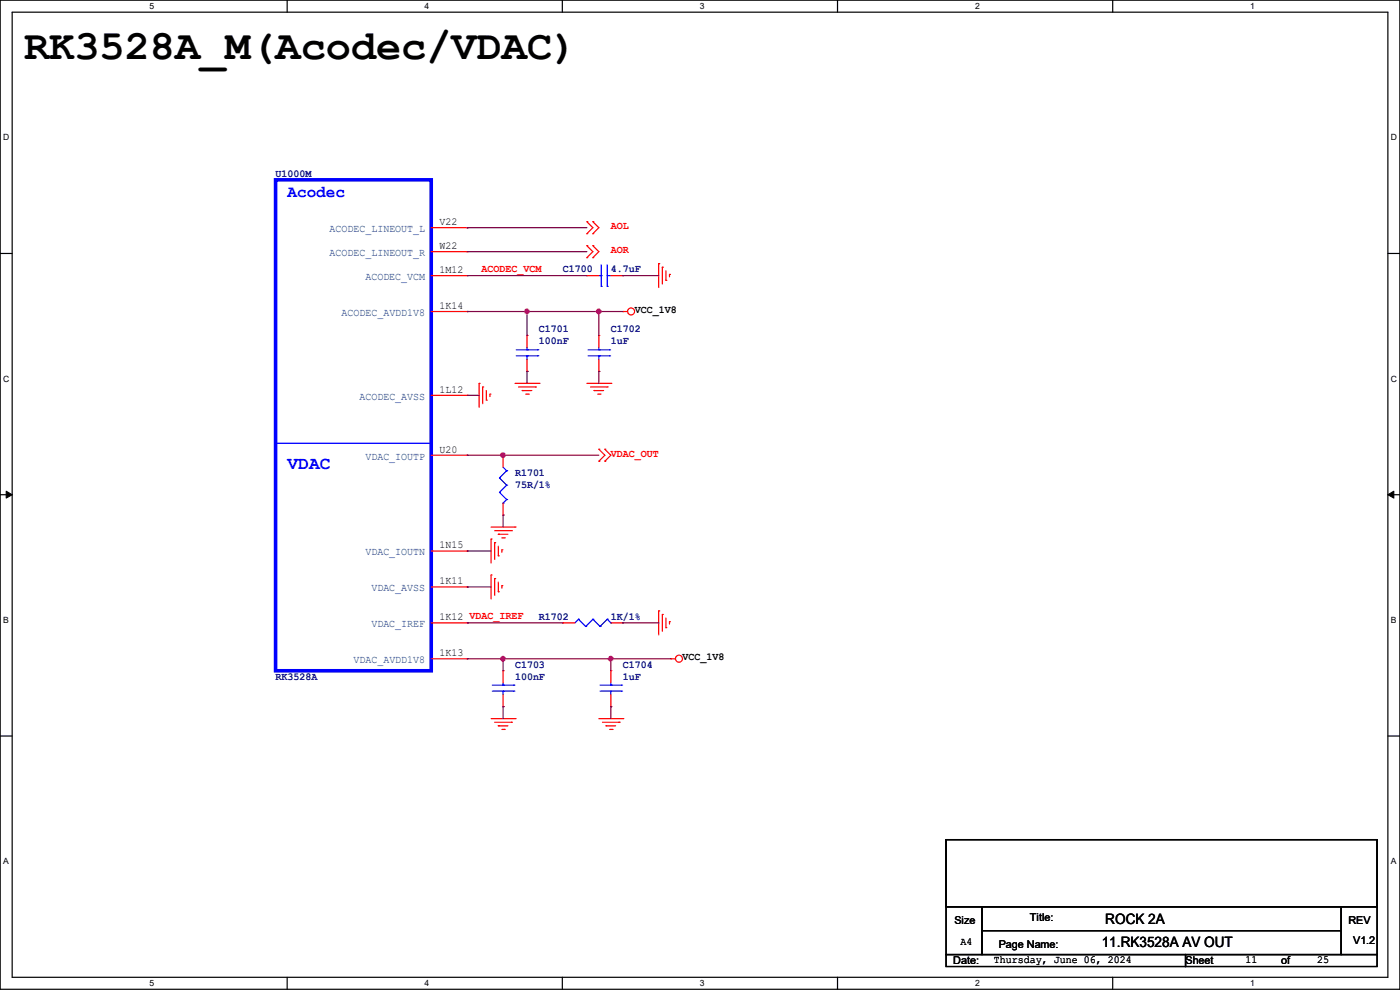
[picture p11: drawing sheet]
<svg xmlns="http://www.w3.org/2000/svg" width="297mm" height="210mm" viewBox="0 0 297 210" stroke-linecap="round" stroke-linejoin="round" font-family="sans-serif">
<g fill="none" stroke="#000" stroke-width=".25">
<path d="M0 0h297v209.8h-297zM2.6 2.6h291.8v204.7h-291.8zM60.9 0v2.6M119.3 0v2.6M177.7 0v2.6M236.1 0v2.6M0 53.8h2.6M294.4 53.8h2.6M0 104.9h2.6M294.4 104.9h2.6M0 156.1h2.6M294.4 156.1h2.6"/>
<path d="M200.7 178.1h91.4v14.2h-91.4zM200.7 192.3h7.6v10.2h-7.6zM208.3 192.3h76.2v5.1h-76.2zM208.3 197.4h76.2v5.1h-76.2zM284.5 192.3h7.6v10.2h-7.6zM60.9 207.3v2.5M119.3 207.3v2.5M177.7 207.3v2.5M200.7 202.5h50.8v2.5h-50.8zM236.1 207.3v2.5M251.5 202.5h40.6v2.5h-40.6z"/>
</g>
<path d="M1.3 104.2l1.3 .7-1.3 .8zM294.4 104.9l1.3-.7v1.5z" fill="#000"/>
<path d="M1.3 104.2l1.3 .7-1.3 .8zM294.4 104.9l1.3-.7v1.5z" fill="none" stroke="#000" stroke-width=".21"/>
<g fill="none" stroke="#f00" stroke-width=".25">
<path d="M91.5 58.5h7.6M91.5 48.3h7.6M91.5 53.4h7.6M99.1 58.5h.1M99.1 48.3h.1M99.1 53.4h.1M124.5 49.6h.1M124.5 47h.1M124.5 54.7h.1M124.5 52.1h.1M124.5 58.5h.1M124.5 47l1.3 1.3-1.3 1.3"/>
<path d="M124.5 52.1l1.3 1.3-1.3 1.3M124.5 58.5h2.5M125.8 49.6h.1M125.8 47h.1M125.8 54.7h.1M125.8 52.1h.1M125.8 47l1.2 1.3-1.2 1.3M125.8 52.1l1.2 1.3-1.2 1.3M129.6 58.5h2.5M132.1 58.5h.1M139.7 55.9h.1M139.7 55.9v5.1"/>
<path d="M140.5 56.7h.1M140.5 56.7v3.5M141.3 59.5h.1M141.3 57.4v2.1M142 58.2h.1M142 58.2v.5M91.5 66.1h7.6M99.1 66.1h.1M111.8 71.2h.1M111.8 78.8h.1M111.8 71.2v2.5M111.8 76.2v2.6"/>
<path d="M127 71.2h.1M127 78.8h.1M127 71.2v2.5M127 76.2v2.6M132.1 66.1h.1M132.1 66.1h1M91.5 83.9h7.6M91.5 96.6h7.6M99.1 83.9h.1M99.1 96.6h.1M101.6 81.3h.1M101.6 81.3v5.1"/>
<path d="M102.4 82.1h.1M102.4 82.1v3.5M103.2 84.9h.1M103.2 82.8v2.1M103.9 83.6h.1M103.9 83.6v.5M106.7 96.6h.1M106.7 96.6v2.5M109.3 81.3h5M110 82.1h3.6M110.8 82.8h.1M110.8 82.8h2"/>
<path d="M111.5 83.6h.6M112.1 83.6h.1M113.6 82.1h.1M114.3 81.3h.1M124.5 81.3h5.1M125.3 82.1h3.5M126 82.8h.1M126 82.8h2.1M126.8 83.6h.5M127 97.8h.1M127 95.3h.1M127 95.3l1.3 1.3-1.3 1.2"/>
<path d="M127.3 83.6h.1M128.3 97.8h.1M128.3 95.3h.1M128.3 95.3l1.3 1.3-1.3 1.2M128.8 82.1h.1M129.6 81.3h.1M91.5 116.9h7.6M99.1 116.9h.1M104.2 114.3h.1M104.2 111.8h5.1M104.2 114.3v5.1M104.9 115.1h.1"/>
<path d="M104.9 112.6h3.6M104.9 115.1v3.6M105.7 113.3h.1M105.7 117.9h.1M105.7 113.3h2M105.7 115.9v2M106.5 116.6h.1M106.5 114.1h.5M106.5 116.6v.5M106.7 109.3h.1M106.7 106.7v2.6M107 114.1h.1"/>
<path d="M108.5 112.6h.1M109.3 111.8h.1M91.5 139.7h7.6M91.5 132.1h7.6M91.5 124.5h7.6M99.1 132.1h.1M99.1 139.7h.1M99.1 124.5h.1M104.2 122h.1M104.2 122v5M104.9 122.7h.1M104.9 122.7v3.6"/>
<path d="M105.7 125.5h.1M105.7 123.5v2M106.5 124.2h.1M106.5 124.2v.6M119.4 132.1h.1M119.4 132.1h2.6M129.6 132.1h2.5M132.1 132.1h.1M139.7 129.6h.1M139.7 129.6v5.1M140.5 130.3h.1M140.5 130.3v3.6"/>
<path d="M141.3 133.1h.1M141.3 131.1v2M142 131.9h.1M142 131.9v.5M142.3 139.7h.1M142.3 139.7h1M104.2 152.4h5.1M104.9 153.2h3.6M105.7 154h.1M105.7 154h2M106.5 154.7h.5M106.7 142.3h.1"/>
<path d="M106.7 149.9h.1M106.7 142.3v2.5M106.7 147.4v2.5M107 154.7h.1M108.5 153.2h.1M109.3 152.4h.1M127 152.4h5.1M127.8 153.2h3.6M128.6 154h.1M128.6 154h2M129.3 154.7h.5M129.6 142.3h.1"/>
<path d="M129.6 149.9h.1M129.6 142.3v2.5M129.6 147.4v2.5M129.8 154.7h.1M131.4 153.2h.1M132.1 152.4h.1"/>
<circle cx="133.9" cy="66.1" r=".74"/>
<circle cx="144" cy="139.7" r=".74"/>
</g>
<path d="M58.5 38.1h33v104.2h-33z" fill="none" stroke="#00f" stroke-width=".76"/>
<g fill="none" stroke="#00f" stroke-width=".25">
<path d="M127 58.5h.6M127.6 58.5h.1M127.6 56.2v4.5M128.8 58.5h.1M128.8 58.5h.8M128.8 56.2v4.5M109.5 75.5h4.6M109.5 74.2h4.6M111.8 74.2h.1M111.8 75.5h.1M111.8 73.7v.5M111.8 75.5v.7"/>
<path d="M114.1 75.5h.1M114.1 74.2h.1M124.8 75.5h4.5M124.8 74.2h4.5M127 74.2h.1M127 75.5h.1M127 73.7v.5M127 75.5v.7M127.6 60.7h.1M128.8 60.7h.1M129.3 75.5h.1M129.3 74.2h.1"/>
<path d="M58.5 94h.1M58.5 94h33M106.7 99.1l.8 .8M107.5 99.9h.1M107.5 99.9l-1.5 1.5M106 101.4h.1M106 104.4h.1M106 101.4l1.5 1.5M106 104.4l1.5 1.6M106.7 106.7h.1M107.5 102.9h.1M107.5 106h.1"/>
<path d="M107.5 102.9l-1.5 1.5M107.5 106l-.8 .7M122.7 131.4h.1M122.7 131.4l-.7 .7M122.7 131.4l1.5 1.5M124.2 132.9h.1M125.8 131.4h.1M125.8 131.4l-1.6 1.5M125.8 131.4l1.5 1.5M127.3 132.9h.1M128.8 131.4h.1M128.8 131.4l-1.5 1.5"/>
<path d="M128.8 131.4l.8 .7M129.6 132.1h.1M104.4 146.6h4.6M104.4 145.3h4.6M106.7 145.3h.1M106.7 146.6h.1M106.7 144.8v.5M106.7 146.6v.8M109 146.6h.1M109 145.3h.1M127.3 146.6h4.6M127.3 145.3h4.6"/>
<path d="M129.6 145.3h.1M129.6 146.6h.1M129.6 144.8v.5M129.6 146.6v.8M131.9 146.6h.1M131.9 145.3h.1"/>
</g>
<g fill="none" stroke="#7f003f" stroke-width=".25">
<path d="M99.1 48.3h.1M99.1 53.4h.1M99.1 58.5h.1M99.1 48.3h25.4M99.1 53.4h25.4M99.1 58.5h25.4M132.1 58.5h.1M132.1 58.5h7.6M99.1 66.1h.1M99.1 66.1h12.7M99.1 83.9h.1M99.1 83.9h2.5"/>
<path d="M106.7 96.6h.1M106.7 96.6h20.3M106.7 109.3h.1M106.7 109.3v2.5"/>
</g>
<circle cx="106.7" cy="96.5" r=".49" fill="#f0f"/>
<circle cx="106.7" cy="96.5" r=".49" fill="none" stroke="#f0f" stroke-width=".25"/>
<path d="M99.1 96.6h.1M99.1 96.6h7.6M99.1 116.9h.1M99.1 116.9h5.1M99.1 132.1h.1M99.1 139.7h.1M99.1 132.1h20.3M99.1 139.7h30.5M106.7 139.7h.1M132.1 132.1h.1M132.1 132.1h7.6" fill="none" stroke="#7f003f" stroke-width=".25"/>
<circle cx="129.6" cy="139.7" r=".49" fill="#f0f"/>
<circle cx="129.6" cy="139.7" r=".49" fill="none" stroke="#f0f" stroke-width=".25"/>
<circle cx="106.7" cy="139.7" r=".49" fill="#f0f"/>
<circle cx="106.7" cy="139.7" r=".49" fill="none" stroke="#f0f" stroke-width=".25"/>
<g fill="none" stroke="#7f003f" stroke-width=".25">
<path d="M111.8 66.1h.1M111.8 78.8h.1M111.8 66.1v5.1M111.8 78.8v2.5M111.8 66.1h15.2M99.1 124.5h.1M99.1 124.5h5.1M106.7 139.7h.1M106.7 139.7v2.6M129.6 139.7h.1M129.6 139.7h12.7M129.6 139.7v2.6"/>
<path d="M106.7 149.9h.1M106.7 149.9v2.5M129.6 149.9h.1M129.6 149.9v2.5"/>
</g>
<circle cx="127" cy="66.1" r=".49" fill="#f0f"/>
<circle cx="127" cy="66.1" r=".49" fill="none" stroke="#f0f" stroke-width=".25"/>
<circle cx="111.8" cy="66.1" r=".49" fill="#f0f"/>
<circle cx="111.8" cy="66.1" r=".49" fill="none" stroke="#f0f" stroke-width=".25"/>
<path d="M127 78.8h.1M127 66.1h.1M127 66.1v5.1M127 78.8v2.5M127 66.1h5.1" fill="none" stroke="#7f003f" stroke-width=".25"/>
<circle cx="106.7" cy="96.5" r=".49" fill="#f0f"/>
<circle cx="106.7" cy="96.5" r=".49" fill="none" stroke="#f0f" stroke-width=".25"/>
<circle cx="129.6" cy="139.7" r=".49" fill="#f0f"/>
<circle cx="129.6" cy="139.7" r=".49" fill="none" stroke="#f0f" stroke-width=".25"/>
<circle cx="106.7" cy="139.7" r=".49" fill="#f0f"/>
<circle cx="106.7" cy="139.7" r=".49" fill="none" stroke="#f0f" stroke-width=".25"/>
<circle cx="127" cy="66.1" r=".49" fill="#f0f"/>
<circle cx="127" cy="66.1" r=".49" fill="none" stroke="#f0f" stroke-width=".25"/>
<circle cx="111.8" cy="66.1" r=".49" fill="#f0f"/>
<circle cx="111.8" cy="66.1" r=".49" fill="none" stroke="#f0f" stroke-width=".25"/>
<text font-size="8.9" x="5.1" y="12.5">RK3528A_M(Acodec/VDAC)</text>
<text font-size="3.8" fill="#00f" x="61" y="99.5">VDAC</text>
<text font-size="3.6" fill="#00f" x="61" y="41.8">Acodec</text>
<g font-size="3">
<text x="234.5" y="196.1">ROCK 2A</text>
<text x="233.7" y="200.9">11.RK3528A AV OUT</text>
</g>
<g font-size="2.3" fill="#00007f">
<text x="58.5" y="37.5">U1000M</text>
<text x="119.4" y="57.8">C1700</text>
<text x="129.6" y="57.8">4.7uF</text>
<text x="114.3" y="70.5">C1701</text>
<text x="129.6" y="70.5">C1702</text>
<text x="114.3" y="73">100nF</text>
<text x="129.6" y="73">1uF</text>
<text x="109.3" y="101">R1701</text>
<text x="109.3" y="103.5">75R/1%</text>
<text x="114.3" y="131.4">R1702</text>
<text x="129.6" y="131.4">1K/1%</text>
<text x="109.3" y="141.6">C1703</text>
<text x="132.1" y="141.6">C1704</text>
<text x="58.5" y="144.1">RK3528A</text>
<text x="109.3" y="144.1">100nF</text>
<text x="132.1" y="144.1">1uF</text>
</g>
<g font-size="2.3">
<text x="93.3" y="47.8">V22</text>
<text x="93.3" y="52.8">W22</text>
<text x="93.3" y="57.9">1M12</text>
<text x="93.3" y="65.5">1K14</text>
<text x="134.7" y="66.4">VCC_1V8</text>
<text x="93.3" y="83.3">1L12</text>
<text x="93.3" y="96">U20</text>
<text x="93.3" y="116.3">1N15</text>
<text x="93.3" y="124">1K11</text>
<text x="93.3" y="131.6">1K12 VDAC_IREF</text>
<text x="93.3" y="139.2">1K13</text>
<text x="144.8" y="140.1">VCC_1V8</text>
<text x="202.5" y="195.9">Size</text>
<text x="218.5" y="195.4">Title:</text>
<text x="286" y="195.9">REV</text>
<text x="203.8" y="200.5">A4</text>
<text x="211.9" y="201">Page Name:</text>
<text x="287.1" y="200.2">V1.2</text>
<text x="202.2" y="204.6">Date:</text>
<text x="210.9" y="204.3">Thursday, June 06, 2024</text>
<text x="251.5" y="204.6">Sheet</text>
<text x="264.2" y="204.3">11</text>
<text x="271.8" y="204.6">of</text>
<text x="279.4" y="204.3">25</text>
</g>
<g font-size="2.3" fill="#003f7f">
<text x="69.9" y="49.2">ACODEC_LINEOUT_L</text>
<text x="69.9" y="54.3">ACODEC_LINEOUT_R</text>
<text x="77.5" y="59.4">ACODEC_VCM</text>
<text x="72.4" y="67">ACODEC_AVDD1V8</text>
<text x="76.2" y="84.8">ACODEC_AVSS</text>
<text x="77.5" y="97.5">VDAC_IOUTP</text>
<text x="77.5" y="117.8">VDAC_IOUTN</text>
<text x="78.8" y="125.4">VDAC_AVSS</text>
<text x="78.8" y="133.1">VDAC_IREF</text>
<text x="75" y="140.7">VDAC_AVDD1V8</text>
</g>
<g font-size="2.3" fill="#f00">
<text x="129.6" y="48.6">AOL</text>
<text x="129.6" y="53.7">AOR</text>
<text x="102.2" y="57.7">ACODEC_VCM</text>
<text x="129.6" y="96.9">VDAC_OUT</text>
</g>
<g font-size="1.8">
<text x="31.7" y="1.9">5</text>
<text x="90.1" y="1.9">4</text>
<text x="148.5" y="1.9">3</text>
<text x="206.8" y="1.9">2</text>
<text x="265.2" y="1.9">1</text>
<text x=".7" y="29.8">D</text>
<text x="295.1" y="29.8">D</text>
<text x=".7" y="80.9">C</text>
<text x="295.1" y="80.9">C</text>
<text x=".7" y="132.1">B</text>
<text x="295.1" y="132.1">B</text>
<text x=".7" y="183.3">A</text>
<text x="295.1" y="183.3">A</text>
<text x="31.7" y="209.2">5</text>
<text x="90.1" y="209.2">4</text>
<text x="148.5" y="209.2">3</text>
<text x="206.8" y="209.2">2</text>
<text x="265.2" y="209.2">1</text>
</g>
</svg>
